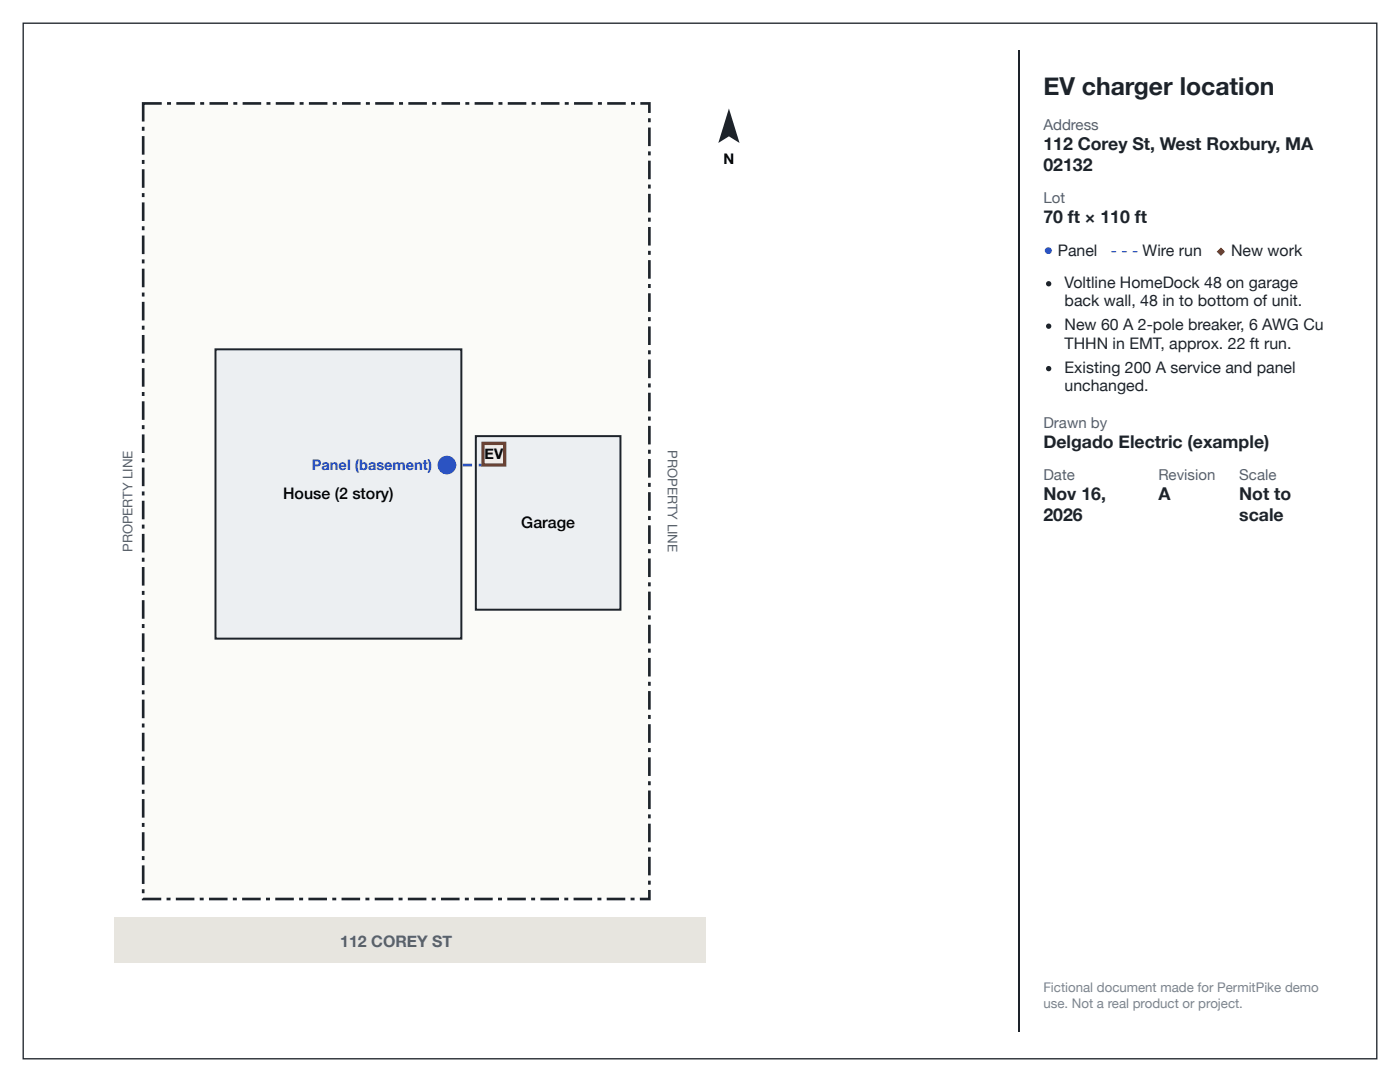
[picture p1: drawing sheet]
<svg xmlns="http://www.w3.org/2000/svg" width="279mm" height="216mm" viewBox="0 0 279 216" stroke-linecap="round" stroke-linejoin="round" font-family="sans-serif">
<path d="M1.3 1.3h276.8v213.3h-276.8z" fill="none" stroke="#fff" stroke-width="2.6" stroke-linecap="butt"/>
<path d="M4.6 4.6h270.2v206.7h-270.2z" fill="none" stroke="#1d232a" stroke-width=".26"/>
<path d="M28.6 20.6h101v158.8h-101z" fill="#fbfbf8"/>
<path d="M33.3 20.4h.8v.5h-.8zM35.2 20.4h3.7v.5h-3.7zM40 20.4h.7v.5h-.7zM41.8 20.4h3.7v.5h-3.7zM46.6 20.4h.8v.5h-.8zM48.4 20.4h3.7v.5h-3.7zM53.2 20.4h.8v.5h-.8zM55 20.4h3.7v.5h-3.7zM59.8 20.4h.8v.5h-.8zM61.6 20.4h3.8v.5h-3.8zM66.4 20.4h.8v.5h-.8zM68.3 20.4h3.7v.5h-3.7zM73 20.4h.8v.5h-.8zM74.9 20.4h3.7v.5h-3.7zM79.6 20.4h.8v.5h-.8zM81.5 20.4h3.7v.5h-3.7zM86.3 20.4h.7v.5h-.7zM88.1 20.4h3.7v.5h-3.7zM92.9 20.4h.8v.5h-.8zM94.7 20.4h3.7v.5h-3.7zM99.5 20.4h.8v.5h-.8zM101.3 20.4h3.7v.5h-3.7zM106.1 20.4h.8v.5h-.8zM107.9 20.4h3.8v.5h-3.8zM112.7 20.4h.8v.5h-.8zM114.6 20.4h3.7v.5h-3.7zM119.3 20.4h.8v.5h-.8zM121.2 20.4h3.7v.5h-3.7zM125.9 20.4h.8v.5h-.8zM127.8 20.4h2.1v2.1h-.6v-1.9h.3v.3h-1.8zM129.3 23.6h.6v.8h-.6zM129.3 25.4h.6v3.8h-.6zM129.3 30.2h.6v.8h-.6zM129.3 32.1h.6v3.7h-.6zM129.3 36.8h.6v.8h-.6zM129.3 38.7h.6v3.7h-.6zM129.3 43.4h.6v.8h-.6zM129.3 45.3h.6v3.7h-.6zM129.3 50.1h.6v.7h-.6zM129.3 51.9h.6v3.7h-.6zM129.3 56.7h.6v.8h-.6zM129.3 58.5h.6v3.7h-.6zM129.3 63.3h.6v.8h-.6zM129.3 65.1h.6v3.7h-.6zM129.3 69.9h.6v.8h-.6zM129.3 71.8h.6v3.7h-.6zM129.3 76.5h.6v.8h-.6zM129.3 78.4h.6v3.7h-.6zM129.3 83.1h.6v.8h-.6zM129.3 85h.6v3.7h-.6zM129.3 89.7h.6v.8h-.6zM129.3 91.6h.6v3.7h-.6zM129.3 96.4h.6v.8h-.6zM129.3 98.2h.6v3.7h-.6zM129.3 103h.6v.8h-.6zM129.3 104.8h.6v3.7h-.6zM129.3 109.6h.6v.8h-.6zM129.3 111.4h.6v3.7h-.6zM129.3 116.2h.6v.8h-.6zM129.3 118.1h.6v3.7h-.6zM129.3 122.8h.6v.8h-.6zM129.3 124.7h.6v3.7h-.6zM129.3 129.4h.6v.8h-.6zM129.3 131.3h.6v3.7h-.6zM129.3 136h.6v.8h-.6zM129.3 137.9h.6v3.7h-.6zM129.3 142.7h.6v.8h-.6zM129.3 144.5h.6v3.7h-.6zM129.3 149.3h.6v.8h-.6zM129.3 151.1h.6v3.7h-.6zM129.3 155.9h.6v.8h-.6zM129.3 157.7h.6v3.7h-.6zM129.3 162.5h.6v.8h-.6zM129.3 164.4h.6v3.7h-.6zM129.3 169.1h.6v.8h-.6zM129.3 171h.6v3.7h-.6zM129.3 175.7h.6v.8h-.6zM127.7 179.1h1.9v.3h-.3v-1.8h.6v2.1h-2.2zM125.8 179.1h.8v.6h-.8zM121.1 179.1h3.7v.6h-3.7zM119.2 179.1h.8v.6h-.8zM114.5 179.1h3.7v.6h-3.7zM112.6 179.1h.8v.6h-.8zM107.9 179.1h3.7v.6h-3.7zM106 179.1h.8v.6h-.8zM101.2 179.1h3.7v.6h-3.7zM99.4 179.1h.8v.6h-.8zM94.6 179.1h3.7v.6h-3.7zM92.8 179.1h.8v.6h-.8zM88 179.1h3.7v.6h-3.7zM86.2 179.1h.8v.6h-.8zM81.4 179.1h3.7v.6h-3.7zM79.5 179.1h.8v.6h-.8zM74.8 179.1h3.7v.6h-3.7zM72.9 179.1h.8v.6h-.8zM68.2 179.1h3.7v.6h-3.7zM66.3 179.1h.8v.6h-.8zM61.6 179.1h3.7v.6h-3.7zM59.7 179.1h.8v.6h-.8zM54.9 179.1h3.7v.6h-3.7zM53.1 179.1h.8v.6h-.8zM48.3 179.1h3.7v.6h-3.7zM46.5 179.1h.8v.6h-.8zM41.7 179.1h3.7v.6h-3.7zM39.9 179.1h.7v.6h-.7zM35.1 179.1h3.7v.6h-3.7zM33.2 179.1h.8v.6h-.8zM28.3 179.3l.5 .1h-.2v-.3h3.6v.6h-3.9zM28.3 177.4h.5v.8h-.5zM28.3 172.7h.5v3.7h-.5zM28.3 170.8h.5v.8h-.5zM28.3 166.1h.5v3.7h-.5zM28.3 164.2h.5v.8h-.5zM28.3 159.4h.5v3.8h-.5zM28.3 157.6h.5v.8h-.5zM28.3 152.8h.5v3.7h-.5zM28.3 151h.5v.8h-.5zM28.3 146.2h.5v3.7h-.5zM28.3 144.4h.5v.8h-.5zM28.3 139.6h.5v3.7h-.5zM28.3 137.8h.5v.7h-.5zM28.3 133h.5v3.7h-.5zM28.3 131.1h.5v.8h-.5zM28.3 126.4h.5v3.7h-.5zM28.3 124.5h.5v.8h-.5zM28.3 119.8h.5v3.7h-.5zM28.3 117.9h.5v.8h-.5zM28.3 113.1h.5v3.7h-.5zM28.3 111.3h.5v.8h-.5zM28.3 106.5h.5v3.7h-.5zM28.3 104.7h.5v.8h-.5zM28.3 99.9h.5v3.7h-.5zM28.3 98.1h.5v.8h-.5zM28.3 93.3h.5v3.7h-.5zM28.3 91.4h.5v.8h-.5zM28.3 86.7h.5v3.7h-.5zM28.3 84.8h.5v.8h-.5zM28.3 80.1h.5v3.7h-.5zM28.3 78.2h.5v.8h-.5zM28.3 73.5h.5v3.7h-.5zM28.3 71.6h.5v.8h-.5zM28.3 66.8h.5v3.7h-.5zM28.3 65h.5v.8h-.5zM28.3 60.2h.5v3.7h-.5zM28.3 58.4h.5v.8h-.5zM28.3 53.6h.5v3.7h-.5zM28.3 51.8h.5v.8h-.5zM28.3 47h.5v3.7h-.5zM28.3 45.1h.5v.8h-.5zM28.3 40.4h.5v3.7h-.5zM28.3 38.5h.5v.8h-.5zM28.3 33.8h.5v3.7h-.5zM28.3 31.9h.5v.8h-.5zM28.3 27.2h.5v3.7h-.5zM28.3 25.3h.5v.8h-.5zM28.3 20.4h4v.5h-3.7v-.3h.2v3.6h-.5z" fill="#1d232a"/>
<path d="M22.8 183.1h118v9h-118z" fill="#e7e5df"/>
<path d="M43 69.7h49.1v57.7h-49.1z" fill="#eceff2"/>
<path d="M43 69.7h49.1v57.7h-49.1z" fill="none" stroke="#1d232a" stroke-width=".4"/>
<path d="M95 87h28.8v34.7h-28.8z" fill="#eceff2"/>
<path d="M95 87h28.8v34.7h-28.8z" fill="none" stroke="#1d232a" stroke-width=".4"/>
<path d="M89.2 92.5h1.8v.6h-1.8zM92.4 92.5h1.8v.6h-1.8zM95.5 92.5h1.9v.6h-1.9z" fill="#1d4ed8"/>
<path d="M96.4 88.5h4.3v4.3h-4.3z" fill="#fde7d9"/>
<path d="M96.4 88.5h4.3v4.3h-4.3z" fill="none" stroke="#c2410c" stroke-width=".66" stroke-linecap="butt"/>
<circle cx="89.2" cy="92.8" r="1.85" fill="#1d4ed8"/>
<path d="M145.5 21.6l2.1 6.9-2.1-1.3-2.1 1.3z" fill="#1d232a"/>
<path d="M203.3 10.1v195.7" fill="none" stroke="#1d232a" stroke-width=".26"/>
<g fill="#1d232a">
<circle cx="209.3" cy="56.6" r=".53"/>
<circle cx="209.3" cy="65.1" r=".53"/>
<circle cx="209.3" cy="73.6" r=".53"/>
</g>
<text font-size="4.9" fill="#1d232a" x="208.2" y="19">EV charger location</text>
<g font-size="3.5" fill="#1d232a">
<text x="208.2" y="29.9">112 Corey St, West Roxbury, MA</text>
<text x="208.2" y="34.1">02132</text>
<text x="208.2" y="44.4">70 ft × 110 ft</text>
<text x="208.2" y="89.4">Delgado Electric (example)</text>
<text x="208.2" y="99.7">Nov 16,</text>
<text x="231.2" y="99.7">A</text>
<text x="247.3" y="99.7">Not to</text>
<text x="208.2" y="104">2026</text>
<text x="247.3" y="104">scale</text>
</g>
<g font-size="3.2" fill="#1d4ed8">
<text x="208.2" y="51.1">● Panel</text>
<text x="221.7" y="51.1">- - - Wire run</text>
</g>
<text font-size="3.2" fill="#c2410c" x="242.5" y="51.1">◆ New work</text>
<g font-size="3.2" fill="#1d232a">
<text x="212.5" y="57.4">Voltline HomeDock 48 on garage</text>
<text x="212.5" y="61.1">back wall, 48 in to bottom of unit.</text>
<text x="212.5" y="65.9">New 60 A 2-pole breaker, 6 AWG Cu</text>
<text x="212.5" y="69.6">THHN in EMT, approx. 22 ft run.</text>
<text x="212.5" y="74.3">Existing 200 A service and panel</text>
<text x="212.5" y="78.1">unchanged.</text>
</g>
<g font-size="3.2">
<text x="56.5" y="99.6">House (2 story)</text>
<text x="104" y="105.4">Garage</text>
</g>
<text font-size="3.2" fill="#56616d" x="67.9" y="188.9">112 COREY ST</text>
<g font-size="3" fill="#56616d">
<text x="208.2" y="25.9">Address</text>
<text x="208.2" y="40.5">Lot</text>
<text x="208.2" y="85.5">Drawn by</text>
<text x="208.2" y="95.8">Date</text>
<text x="231.2" y="95.8">Revision</text>
<text x="247.3" y="95.8">Scale</text>
</g>
<g font-size="2.9">
<text x="144.4" y="32.8">N</text>
<text x="96.7" y="91.7">EV</text>
</g>
<text font-size="2.9" fill="#1d4ed8" x="62.2" y="93.9">Panel (basement)</text>
<g font-size="2.6" fill="#56616d">
<text x="133.3" y="89.9" transform="rotate(90 133.3 89.9)">PROPERTY LINE</text>
<text x="26.5" y="110.2" transform="rotate(-90 26.5 110.2)">PROPERTY LINE</text>
</g>
<g font-size="2.6" fill="#7a848f">
<text x="208.2" y="197.9">Fictional document made for PermitPike demo</text>
<text x="208.2" y="201.1">use. Not a real product or project.</text>
</g>
</svg>
